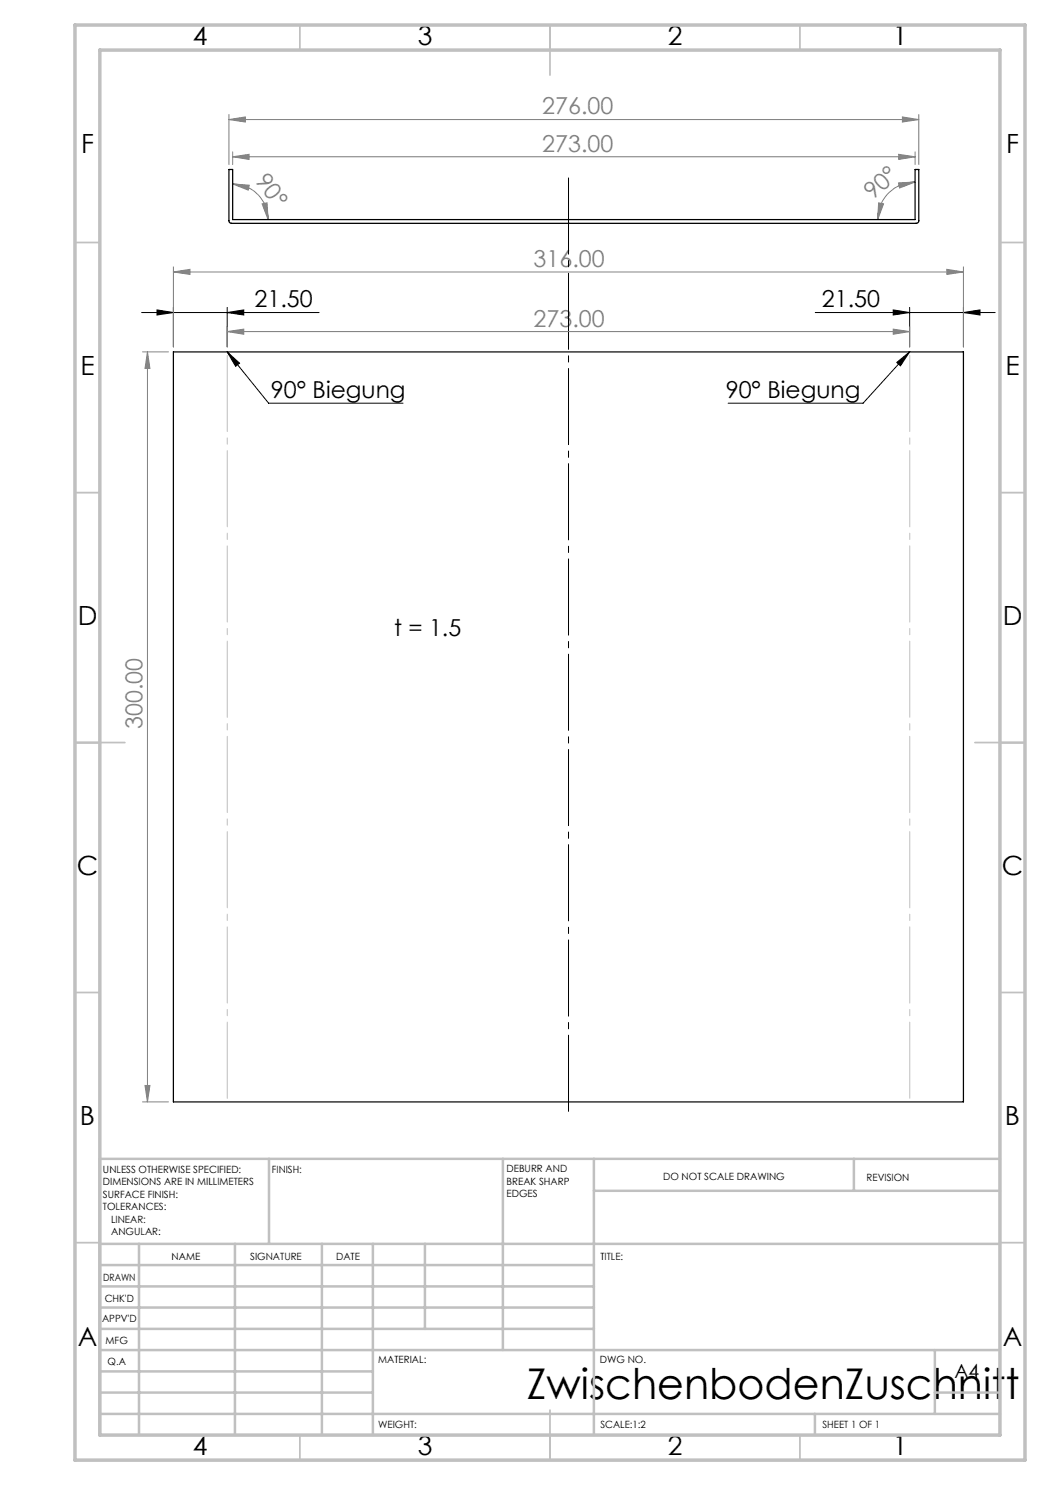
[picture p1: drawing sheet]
<svg xmlns="http://www.w3.org/2000/svg" width="210mm" height="297mm" viewBox="0 0 210 297" stroke-linecap="round" stroke-linejoin="round" font-family="sans-serif">
<g fill="none" stroke="#000" stroke-width=".2">
<path d="M28.3 62.5h35.5M31.4 62l3.3 .5-3.3 .5zM34.7 61.5v7.9M45.4 70.4l2.5 2.2-.8 .7zM45.4 62.5l3.4-.5v1zM45.4 70.4l8.3 10.2h26.9M45.4 61.5v7.9M163.1 62.5h35.9M178.6 62l3.3 .5-3.3 .5zM179.4 72.5l2.5-2.1-1.8 2.8zM181.9 70.4l-9.3 10.2h-27M181.9 61.5v7.9"/>
<path d="M192.7 62.5l3.3-.5v1zM192.7 61.5v7.9"/>
</g>
<g fill="none" stroke="#808080" stroke-width=".2">
<path d="M45.8 23.9l3.3-.5v1zM45.8 22.9v10M45.8 23.9h138M46.5 31.4l3.3-.5v1zM46.5 30.4v2.5M46.5 31.4h136.5M46.5 36.8l3.3 .2-.2 1zM46.5 36.8a7.2 7.2 0 0 1 7.1 7.1M179.7 36.6l3.3-.2-3.1 1.2zM179.7 30.9l3.3 .5-3.3 .5zM180.5 23.4l3.3 .5-3.3 .5zM183 36.4a7.5 7.5 0 0 0-7.5 7.5"/>
<path d="M183 30.4v2.5M183.8 22.9v10M34.7 54.4l3.3-.5v1zM34.7 53.4v16M34.7 54.4h158M52.4 40.8l1-.2 .2 3.3zM175.7 40.6l1 .2-1.2 3.1zM189.4 53.9l3.3 .5-3.3 .5zM192.7 53.4v16M28.5 70.4h5.2M29.5 70.4l.5 3.3h-1zM29.5 70.4v150"/>
<path d="M45.4 66.3l3.4-.5v1zM45.4 65.3v4.1M45.4 66.3h136.5M178.6 65.8l3.3 .5-3.3 .5zM181.9 65.3v4.1M29 217.1h1l-.5 3.3zM28.5 220.4h5.2"/>
</g>
<path d="M113.7 35.5v186.9" fill="none" stroke="#000" stroke-width=".2" stroke-dasharray="15.2 1.3 1.3 1.3" stroke-dashoffset="-.1"/>
<path d="M45.5 70.4v150M182 70.4v150" fill="none" stroke="#c0c0c0" stroke-width=".2" stroke-dasharray="15.2 1.3 1.3 1.3" stroke-dashoffset="-.7"/>
<g fill="none" stroke="#c0c0c0" stroke-width=".35">
<path d="M60 5v5M110 5v10M160 5v5M15 48.5h5M200 48.5h5M15 98.5h5M200 98.5h5M15 148.5h10M195 148.5h10M15 198.5h5M200 198.5h5M15 248.5h5"/>
<path d="M200 248.5h5M60 287v5M110 282v10M160 287v5"/>
</g>
<g fill="none" stroke="#c0c0c0" stroke-width=".5">
<path d="M53.8 231.8v17M100.6 231.8v38.2M118.8 231.8v55.2M118.8 238.2h81.2M170.8 231.8v6.4M200 231.8h-180v55.2M20 248.8h180M20 257.3h98.8M20 253h98.8M27.8 248.8v38.2M47 248.8v38.2M64.4 248.8v38.2"/>
<path d="M74.6 248.8v38.2M85 248.8v17M20 265.8h98.8M20 261.5h98.8M20 278.5h54.6M20 274.3h54.6M20 270h180M187 278.5h13M187 270v12.8M20 282.8h180M163 282.8v4.2"/>
</g>
<path d="M15 5h190v287h-190zM20 10h180v277h-180z" fill="none" stroke="#c0c0c0" stroke-width=".7"/>
<g fill="#000">
<path d="M45.4 70.4l2.5 2.2-.8 .7zM179.4 72.5l2.5-2.1-1.8 2.8z"/>
<path d="M45.4 62.5l3.4-.5v1zM31.4 62l3.3 .5-3.3 .5z"/>
<path d="M178.6 62l3.3 .5-3.3 .5zM192.7 62.5l3.3-.5v1z"/>
</g>
<g fill="#808080">
<path d="M45.4 66.3l3.4-.5v1zM178.6 65.8l3.3 .5-3.3 .5z"/>
<path d="M52.4 40.8l1-.2 .2 3.3zM46.5 36.8l3.3 .2-.2 1z"/>
<path d="M179.7 30.9l3.3 .5-3.3 .5zM46.5 31.4l3.3-.5v1z"/>
<path d="M34.7 54.4l3.3-.5v1zM189.4 53.9l3.3 .5-3.3 .5zM45.8 23.9l3.3-.5v1zM180.5 23.4l3.3 .5-3.3 .5z"/>
<path d="M179.7 36.6l3.3-.2-3.1 1.2zM175.7 40.6l1 .2-1.2 3.1z"/>
<path d="M29 217.1h1l-.5 3.3zM29.5 70.4l.5 3.3h-1z"/>
</g>
<path d="M45.8 33.9h.7v10h136.5v-10h.8v10.3l-.4 .5h-137.2l-.4-.5zM34.7 70.4h158v150h-158z" fill="none" stroke="#000" stroke-width=".25"/>
<text font-size="8.5" x="105.4" y="279.7">ZwischenbodenZuschnitt</text>
<g font-size="5.3">
<text x="38.5" y="8.9">4</text>
<text x="83.5" y="8.9">3</text>
<text x="133.6" y="8.9">2</text>
<text x="178.6" y="8.9">1</text>
<text x="16.2" y="30.7">F</text>
<text x="201.2" y="30.7">F</text>
<text x="16.1" y="74.9">E</text>
<text x="201.1" y="74.9">E</text>
<text x="15.5" y="124.9">D</text>
<text x="200.5" y="124.9">D</text>
<text x="15.4" y="174.9">C</text>
<text x="200.4" y="174.9">C</text>
<text x="16" y="224.9">B</text>
<text x="201" y="224.9">B</text>
<text x="15.5" y="269.2">A</text>
<text x="200.5" y="269.2">A</text>
<text x="38.5" y="290.9">4</text>
<text x="83.5" y="290.9">3</text>
<text x="133.6" y="290.9">2</text>
<text x="178.6" y="290.9">1</text>
</g>
<g font-size="4.7" fill="#808080">
<text x="108.5" y="22.9">276.00</text>
<text x="108.5" y="30.3">273.00</text>
<text x="50.9" y="36.2" transform="rotate(53 50.9 36.2)">90°</text>
<text x="174.7" y="40.1" transform="rotate(-43 174.7 40.1)">90°</text>
<text x="106.7" y="53.4">316.00</text>
<text x="106.7" y="65.3">273.00</text>
<text x="28.5" y="145.8" transform="rotate(-90 28.5 145.8)">300.00</text>
</g>
<g font-size="4.7">
<text x="50.9" y="61.5">21.50</text>
<text x="164.4" y="61.5">21.50</text>
<text x="54.2" y="79.5">90° Biegung</text>
<text x="145.2" y="79.5">90° Biegung</text>
<text x="78.8" y="127.3">t = 1.5</text>
</g>
<text font-size="3.9" x="190.9" y="275.5">A4</text>
<g font-size="2">
<text x="20.6" y="234.6">UNLESS OTHERWISE SPECIFIED:</text>
<text x="20.6" y="237.1">DIMENSIONS ARE IN MILLIMETERS</text>
<text x="20.6" y="239.6">SURFACE FINISH:</text>
<text x="54.4" y="234.6">FINISH:</text>
<text x="101.3" y="234.5">DEBURR AND</text>
<text x="101.3" y="237">BREAK SHARP</text>
<text x="101.3" y="239.5">EDGES</text>
<text x="132.6" y="236">DO NOT SCALE DRAWING</text>
<text x="173.3" y="236.2">REVISION</text>
<text x="20.6" y="242.1">TOLERANCES:</text>
<text x="22.2" y="244.6">LINEAR:</text>
<text x="22.2" y="247.1">ANGULAR:</text>
<text x="34.3" y="252">NAME</text>
<text x="50" y="251.9">SIGNATURE</text>
<text x="67.2" y="251.9">DATE</text>
<text x="120.1" y="251.9">TITLE:</text>
<text x="20.6" y="256.1">DRAWN</text>
<text x="20.9" y="260.3">CHK'D</text>
<text x="20.4" y="264.4">APPV'D</text>
<text x="21.1" y="268.8">MFG</text>
<text x="21.5" y="273">Q.A</text>
<text x="75.6" y="272.5">MATERIAL:</text>
<text x="120" y="272.5">DWG NO.</text>
<text x="75.6" y="285.5">WEIGHT:</text>
<text x="120.1" y="285.6">SCALE:1:2</text>
<text x="164.5" y="285.6">SHEET 1 OF 1</text>
</g>
</svg>
